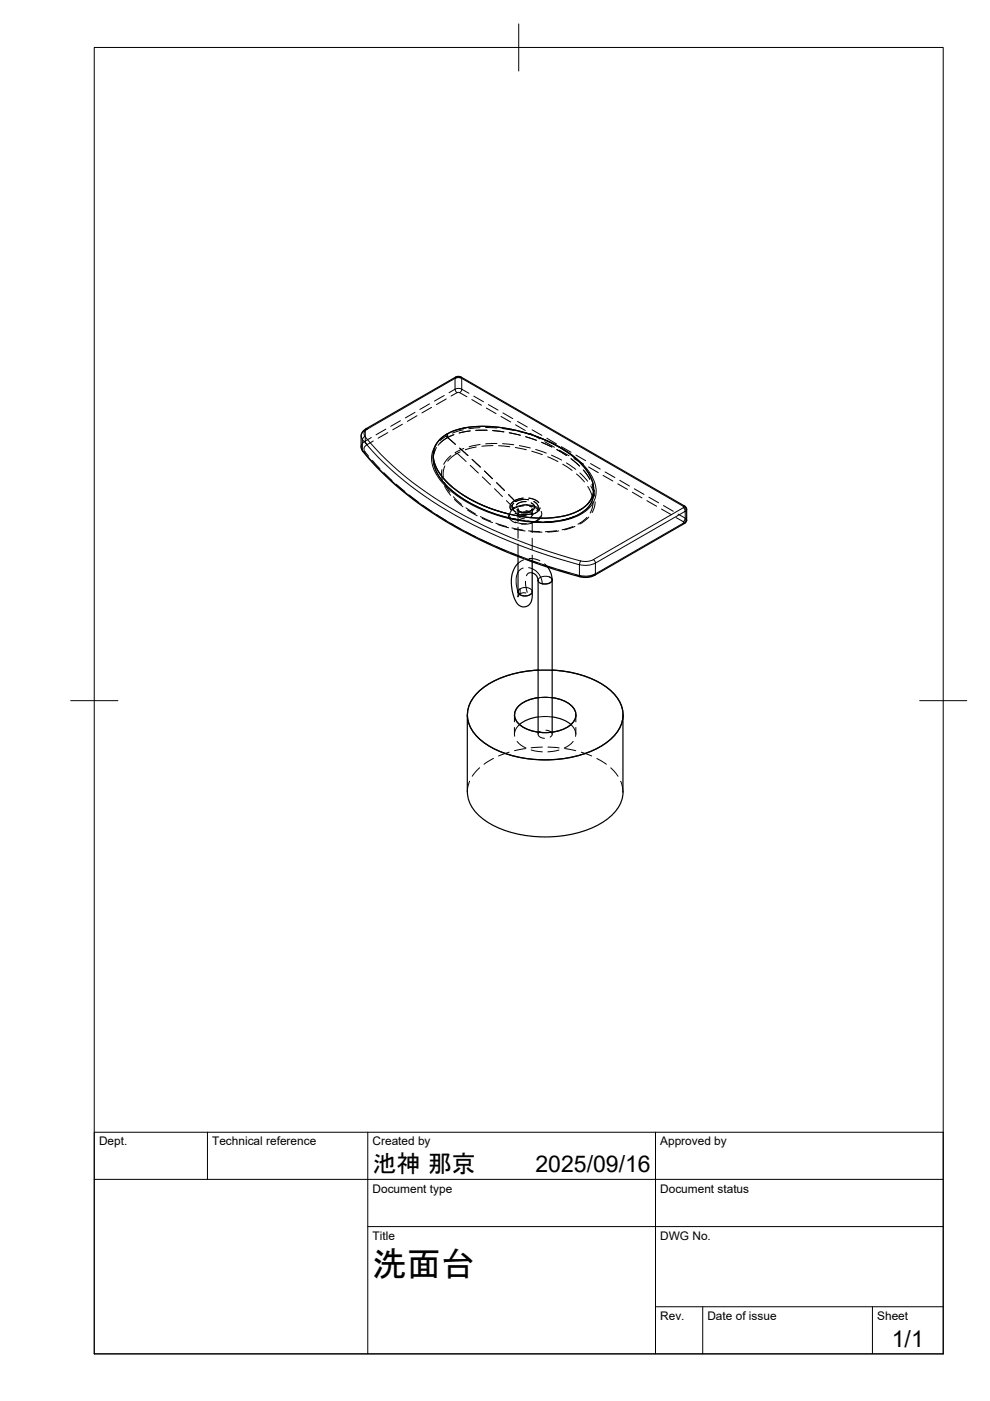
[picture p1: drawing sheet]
<svg xmlns="http://www.w3.org/2000/svg" width="210mm" height="297mm" viewBox="0 0 210 297" stroke-linecap="round" stroke-linejoin="round" font-family="sans-serif">
<!-- layer: Hidden Narrow -->
<g fill="none" stroke="#000" stroke-width=".21">
<path d="M96.6 80l-.1 .2M97.8 80l.1 .2-.6-.1-.8 .1M76.9 95.7l.5 .1M77.4 95.8l.8 .9M77.4 91.2v2.3l-.7 .7-.1 .5M77.4 91.2l-.7 .7-.1 .5M77.6 90.9l-.2 .3M77.9 94.2l-.7 .7v.4l.2 .5M77.9 91l-.5 .2M78.7 92.8l-1.3 .7 .1 .4 .4 .3M79 97.6l1.6 1.8M79.1 93.5l-1.2 .7"/>
<path d="M81.8 91l-2.1 1.2M82.2 91.7l-2 1.2M84.9 89.2l-2.1 1.2M85.3 89.9l-2 1.2M88 87.4l-2.1 1.2M88.4 88.1l-2 1.3M91.1 85.6l-2.1 1.2M91.5 86.4l-2 1.2M92.3 95.4l-.4 1.1v.8M92.5 94.3l-.2 .3M93.7 99.6l-.1 1.2 .2 1.1M94.2 83.8l-2.1 1.2"/>
<path d="M94.3 98.8l-.3 1.2v1.1M94.6 92.5l-1.3 .9M94.6 84.6l-2.1 1.2M94.7 92.9l-1.1 .7-.7 .8M94.8 92v.8M94.9 92.3l-.3 .2 .2 .3M94.9 92v.8l1.7 1.4M95.6 96.6l-.9 .9-.6 1M96.3 92.1l-1.5 .7M96.5 80.2v2.3l-1.3 .8M96.8 96.2l-1 .6-.9 1M96.9 83.3h.6"/>
<path d="M96.9 83.3l-1.3 .7M96.9 96.1l1.9 1.7M97.5 95l1.7 1.6M97.5 83.3l.3-.4 .1-.4 1.5 .9M97.5 83.3l1.5 .8M97.9 80.2v2.3l-.6-.2a.47 .47 0 0 0-.5 0 .47 .47 0 0 0-.3 .5l.4 .5M98.2 91.1l-2.3 .7M98.3 95.1l-1.7 .8a.21 .21 0 0 0 .1 .3 .21 .21 0 0 0 .3-.1l.6-.3M99.7 98.7l1.7 1.6M99.7 91.4l-2.3 .4M100 84.7l2.1 1.2M100.1 97.4l1.8 1.6"/>
<path d="M100.5 84l2 1.2M101 94.8l-2.3 .6M101.8 90.7l-2.4 .2M101.8 94.2l-2.3 .5M102.7 99.9l1.7 1.6M103 90.6l2.3 .1M103.1 86.5l2.1 1.2M103.3 91.2l-2.4 .1M103.5 85.8l2.1 1.2M104.5 91.3l2.4 .3M104.5 94.5l-2.3 .1M105.4 94l-2.4 .1"/>
<path d="M105.7 94.5l2.4 .2M106.2 88.3l2.1 1.2M106.5 90.9l2.4 .3M106.6 94.1l2.3 .2M106.6 87.6l2.1 1.2M108 91.8l2.4 .5M109.3 94.9l2.3 .5M109.3 90.1l2.1 1.2M109.7 89.4l2.1 1.1M110 91.5l2.3 .6M110.1 94.5l2.3 .5M111.5 92.6l2.3 .8"/>
<path d="M112.4 91.9l2.1 1.2M112.8 95.7l2.2 .7M112.8 91.1l2.1 1.2M113.5 92.5l1.4 .5M113.6 95.3l2.2 .8M114.9 93.8l2.2 1M115.5 93.6l2.1 1.2M115.9 92.9l2.1 1.2M116.1 96.8l2.2 1.1M116.9 96.5l2.2 1.1M118.1 95.3l2 1.3M118.6 95.4l2 1.2"/>
<path d="M119 94.7l2.1 1.2M119.3 98.4l2 1.3M120.1 98.2l2 1.3M121.1 97.3l1.8 1.5M121.7 97.2l2 1.2M122.1 96.5l2.1 1.2M123.7 99.7l1.4 1.9M124.8 99l2.1 1.2M125.2 98.3l2.1 1.2M81.4 100.2l1.7 1.7M84 102.7l1.8 1.5M86.7 105l1.9 1.4"/>
<path d="M89.6 107.1l2 1.3M92.6 109.1l2 1.3M94.3 102.3l1.1 2.1M94.3 103l1.2 2M95.6 111l2.1 1.2M96.1 105.3l1.8 1.6M96.4 105.9l1.7 1.5M98.7 112.7l2.1 1.1M98.8 107.7l2 1.3M99.1 108.1l2.1 1.3M101.9 109.5l2.1 1M101.9 114.4l2.2 1"/>
<path d="M102.2 109.9l2.2 .9M102.3 101.1l1.7 1.7M104.8 103.6l1.7 1.7M105.1 110.9l2.3 .7M105.1 115.9l2.2 .9M105.3 102.3l1.7 1.7M105.6 111.2l2.2 .7M107.4 106.1l1.5 1.6M107.8 109.2l.3 .9 1.2 .8M107.8 104.8l1.3 1.4M108.4 117.3l2.2 .9M108.5 111.9l2.4 .5"/>
<path d="M108.6 110l2.2 .4M108.9 107.7l.2 .1-.7 .5-.3 .7v.4l.2 .6M108.9 107.7l-.6 .5M108.9 106.7l-.3 .4v.7l.8 .8M109 112.2l2.3 .4M109.1 106.2l-.9 .8-.1 .6 .2 .4-.2-.4 .2-.7 .8-.7 .2 .1M109.1 106.2l1.8-.6-1.8 .6 .2 .1M109.2 108.8l1.1 .4 1.2 .1M109.3 110.7l1 .3h1.3M109.6 108.1l1 .5h1.1M110 108.3a2.2 2.2 0 0 0 2.4 .2M110.3 107.3a2.14 2.14 0 0 1 2.3 .2"/>
<path d="M110.4 107.2l-1.5 .5M111.1 107.2l-1 .2-1 .4M111.5 106.3a2.61 2.61 0 0 0-2 .7M111.6 107l1.4 .2 .9 .4M111.7 118.6l2.3 .8M112 110.5l2.4 .2M112.1 106l-1.3-.1-1.5 .4M112.1 112.6l2.3 .1M112.1 105.6l1.4 .4 .7 .6M112.2 107.3l1.2 .3 .9 .7M112.5 112.7l2.4 .1M112.6 106.6a.89 .89 0 0 1 .7 .8 .89 .89 0 0 1-.5 .9"/>
<path d="M112.8 110.9l-1 .2h-1.3M112.9 108.9l-1.1 .2-1.3-.1M113.2 106.3l.6 .5 .3 .4v.6l-.2 .4M114.5 107.7l-.6 .8-1.2 .6M114.6 109.4l-.8 1-1 .4M114.7 108.4l.2 .5-.2 .6-.8 .9M115.1 119.8l2.3 .7M117.9 110.5l-2.3 .2M118 112.5l-2.4 .2M118.5 112.6l-2.4 .2M121.5 111.6l-2.3 .7M121.6 109.6l-2.5 .7"/>
<path d="M121.9 111.6l-2.3 .7M122.2 100.5l1.7 1.7M123 100.3l1.6 1.7M124.4 109.7l-.7 .7-1.2 .7M124.6 103.1l1 2.2M124.8 109.6l-1.8 1.5M125.2 103l.7 1.4 .2 .8M125.6 102.7l.3 1.8M125.7 106.5l-.1 1.3-.5 1M126.2 106.4l-.2 1.3-.5 1M127.9 100.8l2 1.2M128.3 100.1l2.1 1.1"/>
<path d="M131 102.6l2 1.2M131.4 101.8l2.1 1.2M134.1 104.4l2 1.2M134.5 103.6l2 1.2M137.2 106.2l2 1.1M137.6 105.4l2 1.2M140.3 107.9l2 1.2M140.7 107.2l2 1.2M143.3 109.7l1.6 .9M143.8 109l1.5 .9M144.9 110.6v.3l.3 .1M145.2 107.3l.1 .3-.4-.3"/>
<path d="M145.6 110.3l-.3-.4-.4 .7M145.6 108l-.3-.4v.8M110.1 125l.2-.2-.1 1.2-.4-.5zM110.9 120.4l-.6 .4-.5 .5M112.1 120.4l.7 .2M116.5 122.3l.6 .6M118.5 120.9l2.3 .6M121.9 121.9l1.2 .3M123.1 122.2l-.1 .1M125.8 121.9h.3M126.2 121.7a3.7 3.7 0 0 1-3.1 .5"/>
</g>
<!-- layer: Hidden -->
<g fill="none" stroke="#000" stroke-width=".21">
<path d="M91.9 96.5h.1M92.5 94.9l-.4 .9-.2 1.3M96.2 92.2l-1.7 .8-1.2 1M99.7 91.4l-2.4 .4M103.2 91.2l-2.4 .1M104.4 91.3l2.4 .3M107.9 91.8l2.4 .5M111.4 92.6l2.3 .7M114.8 93.8l2.2 .9M118 95.3l2.1 1.2M121 97.2l1.9 1.6M123.7 99.6l1.3 2"/>
<path d="M109.8 111.8v2.3M109.8 115.3v2.7M110 108.1l-.2-.2v2.7M110.3 108.5a.69 .69 0 0 0-.5 .8 .69 .69 0 0 0 .8 .6l.6 .1M110.7 110.3l-2.1-.3 2.6 .4M111 118.7l-1.2 .8M111 108.5l1.2-.1 .6-.5v1.5M111.5 108.3a1.09 1.09 0 0 1 1.3 1l-.4 .4M111.8 110.5l2.4 .2M112.2 118.4l1.3 .1 1 .4M112.4 110.5l2.3 .2M112.8 110.5v2.4"/>
<path d="M112.8 114.1v2.4M112.8 117.7v1.4M115.5 119.6l.6 .7M117.8 110.6l-2.4 .1M118.3 110.5l-2.4 .2M119.5 110.2l2.1-.6-2.6 .8M125.5 102.7l.4 1.8M125.9 103.7h.1M110.1 125l-.3 .5M110.3 124.8l.6-.2h1l.7 .3 .2 .5M111.4 123.2l.4 2.4M111.5 125.7l-1 .1-.4 .3-.3 .4"/>
<path d="M112.8 121.5h-.7l-.5 .6M117.1 122.9a1.39 1.39 0 0 0-1.3-.7l-1.2 .2-.3 .2-.2 .4M107.9 159.5l-2.2 .8M109.1 151.6v1.4M109.1 154.2v1.5M109.6 157.2l.9 .8 1 .6M110.1 153.6l-.6 .8a2.25 2.25 0 0 0-.4 1.7M111.4 158.7l-2.3 .5M112.6 159l2.4 .4M114.1 142.1h3M114.1 147.9h3M114.1 152h3"/>
<path d="M114.1 155.2v.5M114.5 155.1a.69 .69 0 0 0-.4 .8 .69 .69 0 0 0 .7 .5l.6 .1M115 158.4l-2.4 .1M115.7 154.8a.96 .96 0 0 1 1.3 1.2l-.4 .3M116.2 158.4l2.4 .2M117.1 155.2v.5M118.5 159l-2.3 .4M119.7 158.7l2.4 .5M121 153.6l.7 .8a2.28 2.28 0 0 1 .3 1.7M121.5 157.2l-.8 .8-1.1 .6M122.1 151.6v1.4M122.1 154.2v1.5"/>
<path d="M123.2 159.5l2.3 .8M99.6 165.6l-.3 1-.2 1.3M101.7 162.8l-1.6 1.8M104.6 160.8l-2 1.2M126.5 160.8l2.1 1.2M129.5 162.8l1.5 1.8M131.6 165.6l.3 1 .2 1.3"/>
</g>
<!-- layer: Visible Narrow -->
<g fill="none" stroke="#000" stroke-width=".21">
<path d="M96.6 79.9l.3 .1-19 11M96.9 80h.6M97.5 80l47.4 27.3M97.8 79.9l-.3 .1M76.6 94.7l.3 .7M76.6 92.4l.3 .8M76.8 95.5a74.3 74.3 0 0 0 27.3 19.8 122 122 0 0 0 18.8 6.7M76.8 93.2a74.3 74.3 0 0 0 27.3 19.9 122 122 0 0 0 18.8 6.6v2.3M76.8 93.2v2.3M76.9 95.5v.2M77.4 92.5a74.1 74.1 0 0 0 27 19.8 121.8 121.8 0 0 0 18.7 6.6M77.4 92.5l-.5 .4v.3"/>
<path d="M77.6 90.9l.3 .1M77.9 91a1.02 1.02 0 0 0-.5 1.5M91.9 97.3a9.8 9.8 0 0 0 4.1 6.8 30.3 30.3 0 0 0 12.6 5.9M99 90.6l-1.6 .4M111.5 91.8a31.4 31.4 0 0 1 8.6 3.9M114.9 93a20.4 20.4 0 0 1 10.7 8.1 5.5 5.5 0 0 1-2.6 8 21.5 21.5 0 0 1-13.9 1.1 28.4 28.4 0 0 1-15.2-7.7 7.1 7.1 0 0 1-2.3-6.5l.7-1.4M93.8 101.2l2 2M97.9 104.8a31.9 31.9 0 0 0 9.9 4.2M123.5 107.8l-1 .6M125.6 105.1l-.4 1-.7 .8M125.8 118.7l.5 .7M125.8 118.6l-1.2 .4-1.5-.1-.2 .8"/>
<path d="M125.9 104.1h.1M125.9 104.5a5.4 5.4 0 0 1-3.8 4.9l-.5 .2M126.2 119.4v2.3M126.2 119.4l-1.5 .4-1.8-.1M144.9 107.7l-19.1 10.9M144.9 107.6l.4 .8 .3-.4M144.9 107.3v.3M145.2 107.3h-.3M145.3 110.7v-2.3l-19.1 11M145.3 110.7l-19.1 11M145.3 110.7l-.1 .2M145.6 110.3l-.3 .4"/>
<path d="M109.8 121.3a5.7 5.7 0 0 0 0 4.2M109.9 125.5a1.76 1.76 0 0 0 2.7 .4M112.8 120.6a3.7 3.7 0 0 1 2.2 3.2M117.1 122.9a1.86 1.86 0 0 1-2.4 .8M122.9 122l.1 .3M126.2 121.7l-1.5 .4-1.8-.1M126.3 121.7l-.2 .3"/>
</g>
<!-- layer: Visible -->
<g fill="none" stroke="#000" stroke-width=".25">
<path d="M77 91.4l.6-.5 19-10.9 .7-.2 48.1 27.8 .2 .4v2.3l-.3 .6-19.2 11a4.3 4.3 0 0 1-3.1 .4 100.2 100.2 0 0 1-37.8-18.3 47.9 47.9 0 0 1-8.5-8.8l-.1-2.8 .1-.6zM91.9 96.5a8.9 8.9 0 0 0 3.6 7.2 30.8 30.8 0 0 0 23.1 6.7 8.6 8.6 0 0 0 6.9-4.1l.3-1.1 .1-1.5M93.3 93.1a12.9 12.9 0 0 1 9-2.7 32 32 0 0 1 20.3 7.3 8.3 8.3 0 0 1 3.2 6.7 6.1 6.1 0 0 1-4.7 4.6 27.1 27.1 0 0 1-16.5-1 22.6 22.6 0 0 1-11.6-8 5.3 5.3 0 0 1 .3-6.9zM109.8 118v8.5M109.8 119.5a6.9 6.9 0 0 0-.9 7 2.42 2.42 0 0 0 2.2 2.2 2.08 2.08 0 0 0 1.8-2.5l-.1-.8M112.8 119.1v6.3M125.9 104.1h.1M112.8 125.4a1.66 1.66 0 0 1-1.4 1 1.66 1.66 0 0 1-1.5-.9M112.8 121.5l.9 .6 .4 1M114.1 123.1l.2 .3 .4 .3M114.1 123.1v32.1M116.1 120.3a4.6 4.6 0 0 1 1 2.6"/>
<path d="M117.1 122.9v32.3M117.1 122.9a1.74 1.74 0 0 1-2.4 .8M99.1 151.6v16.3M114.1 147.9a6 6 0 0 0-4.9 2.9 2.85 2.85 0 0 0 1.7 3.4 9.9 9.9 0 0 0 10.1-.5 2.62 2.62 0 0 0-.4-4.5 8.1 8.1 0 0 0-3.5-1.3M114.1 152l-2 .5-1.1 .5-.9 .6M114.1 142.1a19.2 19.2 0 0 0-13.2 5.2 6.3 6.3 0 0 0 .7 9.3 21.2 21.2 0 0 0 14 4.5 21.2 21.2 0 0 0 14-4.5 6.4 6.4 0 0 0-.1-10.2 20.1 20.1 0 0 0-12.4-4.3M117.1 152l2 .5 1.1 .5 .9 .6M132.1 151.6v16.3a7.7 7.7 0 0 1-4.2 6.4 25.4 25.4 0 0 1-24.5 0 8.1 8.1 0 0 1-4.3-6.4"/>
</g>
<!-- layer: BORDER -->
<path d="M20 10.1h180v276.9h-180zM110 5.1v10M15 148.6h10M195 148.6h10" fill="none" stroke="#000" stroke-width=".21"/>
<!-- layer: TITLEBLOCK -->
<path d="M20 240.1h180v46.9h-180zM20 250h180M44 240.1v9.9M78 240.1v46.9M139 240.1v46.9M78 260.1h122M139 277.1h61M149 277.1v9.9M185 277.1v9.9" fill="none" stroke="#000" stroke-width=".21"/>
<text font-size="7.3" x="79" y="270.6">洗面台</text>
<text font-size="5.1" x="79" y="248.5">池神 那京</text>
<g font-size="4.9">
<text x="113.5" y="248.5">2025/09/16</text>
<text x="189.1" y="285.7">1/1</text>
</g>
<g font-size="2.5">
<text x="21" y="242.9">Dept.</text>
<text x="45" y="242.9">Technical reference</text>
<text x="79" y="242.9">Created by</text>
<text x="140" y="242.9">Approved by</text>
<text x="79" y="252.8">Document type</text>
<text x="140" y="252.8">Document status</text>
<text x="79" y="262.9">Title</text>
<text x="140" y="262.9">DWG No.</text>
<text x="140" y="279.9">Rev.</text>
<text x="150" y="279.9">Date of issue</text>
<text x="186" y="279.9">Sheet</text>
</g>
</svg>
